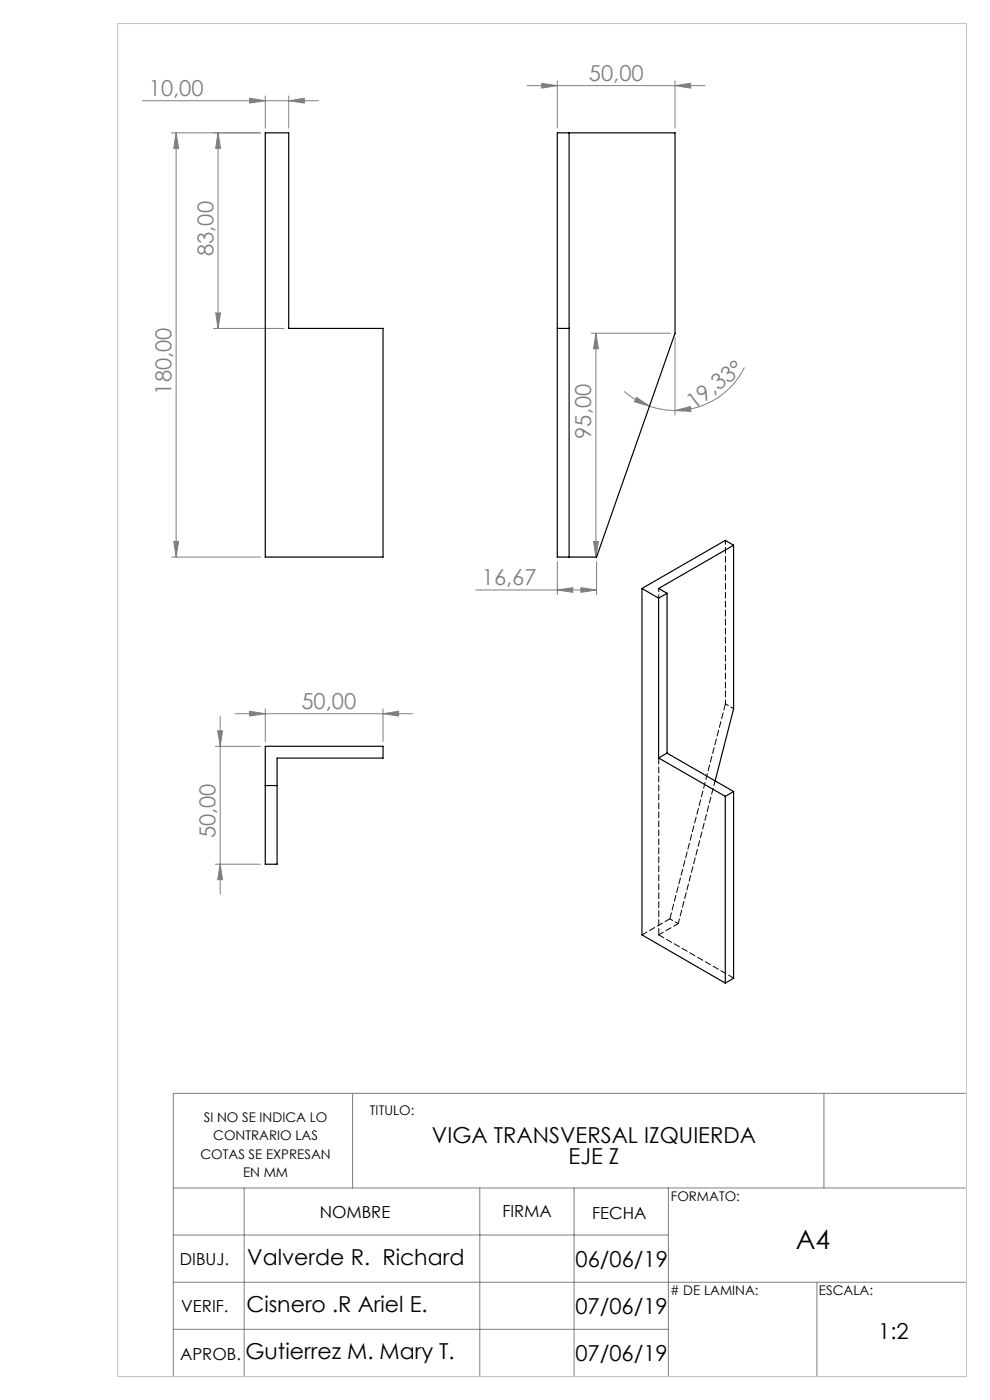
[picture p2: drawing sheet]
<svg xmlns="http://www.w3.org/2000/svg" width="210mm" height="297mm" viewBox="0 0 210 297" stroke-linecap="round" stroke-linejoin="round" font-family="sans-serif">
<g fill="none" stroke="#808080" stroke-width=".21">
<path d="M111.9 18.2h37.6M114.9 17.7l3.3 .5-3.3 .5zM118.2 17.2v10M143.2 18.2l3.3-.5v1zM143.2 17.2v10M30.3 21.4h37.3M36.4 28.2h18.8M37.4 28.2l.5 3.3h-1zM37.4 28.2v90M46.2 28.2v41.5M46.2 28.2l.6 3.3h-1zM53 20.8l3.3 .6-3.3 .5z"/>
<path d="M56.3 20.4v6.8M61.2 21.4l3.4-.6v1.1zM61.2 20.4v6.8M45.3 69.7h15M45.8 66.4h1l-.6 3.3zM125.4 70.7h16.8M126.4 70.7l.5 3.3h-1zM126.4 70.7v47.5M143.2 71.7v16.4M157.9 78a16.4 16.4 0 0 1-14.7 9.1M132.4 83a17 17 0 0 0 5.4 3.1M135 84.3l2.8 1.8-3.2-.9z"/>
<path d="M137.8 86.1a17.9 17.9 0 0 0 5.4 1M143.2 87.1l3.2-.8 .1 1zM36.4 118.2h18.8M36.9 114.9h1l-.5 3.3zM118.2 119.2v6.9M125.9 114.9h1l-.5 3.3zM126.5 119.2v6.9M100.9 125.2h25.6M118.2 125.2l3.3-.5v1zM123.2 124.7l3.3 .5-3.3 .5zM45.7 158.3h9.5M46.2 155h1l-.5 3.3z"/>
<path d="M46.7 152v37.7M49.9 151.4h37.7M53 150.9l3.3 .5-3.3 .5zM56.3 150.4v6.9M81.2 151.4l3.4-.5v1zM81.2 150.4v6.9M45.7 183.3h9.5M46.7 183.3l.5 3.3h-1zM74.8 231.9v20.1M174.8 231.9v20.1M204.8 231.9h-168v60.1M36.8 252h168"/>
<path d="M51.8 252v40M101.8 252v40M121.8 252v40M141.8 252v40M36.8 262h105M36.8 272h168M173.3 272v20M36.8 282h105"/>
</g>
<path d="M25 5h180v287h-180z" fill="none" stroke="#c0c0c0" stroke-width=".21"/>
<g fill="#808080">
<path d="M123.2 124.7l3.3 .5-3.3 .5zM118.2 125.2l3.3-.5v1z"/>
<path d="M143.2 18.2l3.3-.5v1zM114.9 17.7l3.3 .5-3.3 .5z"/>
<path d="M61.2 21.4l3.4-.6v1.1zM53 20.8l3.3 .6-3.3 .5z"/>
<path d="M53 150.9l3.3 .5-3.3 .5zM81.2 151.4l3.4-.5v1z"/>
<path d="M135 84.3l2.8 1.8-3.2-.9zM143.2 87.1l3.2-.8 .1 1z"/>
<path d="M125.9 114.9h1l-.5 3.3zM126.4 70.7l.5 3.3h-1z"/>
<path d="M45.8 66.4h1l-.6 3.3zM46.2 28.2l.6 3.3h-1z"/>
<path d="M37.4 28.2l.5 3.3h-1zM36.9 114.9h1l-.5 3.3zM46.2 155h1l-.5 3.3zM46.7 183.3l.5 3.3h-1z"/>
</g>
<g fill="none" stroke="#000" stroke-width=".25">
<path d="M56.3 28.2h4.9v41.5h20v48.5h-24.9zM118.2 28.2h25v42.5l-16.7 47.5h-8.3zM120.7 28.2v90M118.2 69.7h2.5M155.6 115.7l-1.8-1.1-17.6 10.2M155.6 115.7l-15.9 9.1 1.8 1.1M155.6 115.7v34.7l-3.9 15.3M136.2 124.8v73.5l17.6 10.3M136.2 124.8l3.5 2.1M139.7 126.9v33.9M141.5 125.9l-1.8 1M141.5 125.9v33.9"/>
<path d="M56.3 158.3h24.9v2.5h-22.4v22.5h-2.5zM141.5 159.8l-1.8 1M141.5 159.8l14.1 8.1M56.3 166.6h2.5M139.7 160.8l14.1 8.1M153.8 168.9v39.7M155.6 167.9v39.6l-1.8 1.1M155.6 167.9l-1.8 1"/>
</g>
<path d="M139.7 198.3l4.2-2.4M143.9 195.9l7.8-30.3" fill="none" stroke="#000" stroke-width=".21" stroke-dasharray="1.3 .6" stroke-dashoffset=".2"/>
<path d="M139.7 124.8v2.1M155.6 150.4l-1.7-1.1M143.9 195.9l-1.8-1" fill="none" stroke="#000" stroke-width=".21" stroke-dasharray="1.3 .6" stroke-dashoffset=".6"/>
<path d="M153.9 149.3l-11.8 45.6M139.7 160.8v37.5M155.6 207.5l-15.9-9.2" fill="none" stroke="#000" stroke-width=".21" stroke-dasharray="1.3 .6"/>
<path d="M153.9 114.6v34.7" fill="none" stroke="#000" stroke-width=".21" stroke-dasharray="1.3 .6" stroke-dashoffset=".4"/>
<path d="M142.1 194.9l-5.9 3.4" fill="none" stroke="#000" stroke-width=".21" stroke-dasharray="1.3 .6" stroke-dashoffset=".1"/>
<text font-size="5.6" x="168.8" y="264.9">A4</text>
<g font-size="4.7" fill="#808080">
<text x="124.9" y="17.1">50,00</text>
<text x="31.6" y="20.3">10,00</text>
<text x="45.3" y="54.3" transform="rotate(-90 45.3 54.3)">83,00</text>
<text x="36.4" y="83.7" transform="rotate(-90 36.4 83.7)">180,00</text>
<text x="147.3" y="87" transform="rotate(-38 147.3 87)">19,33°</text>
<text x="125.4" y="93.1" transform="rotate(-90 125.4 93.1)">95,00</text>
<text x="102.2" y="124.1">16,67</text>
<text x="63.9" y="150.4">50,00</text>
<text x="45.7" y="177.9" transform="rotate(-90 45.7 177.9)">50,00</text>
</g>
<g font-size="4.7">
<text x="91.6" y="242.4">VIGA TRANSVERSAL IZQUIERDA</text>
<text x="120.6" y="246.9">EJE Z</text>
<text x="52.4" y="268.4">Valverde R. Richard</text>
<text x="122.1" y="268.8">06/06/19</text>
<text x="52.3" y="278.4">Cisnero .R Ariel E.</text>
<text x="122.1" y="278.8">07/06/19</text>
<text x="186.3" y="284">1:2</text>
<text x="52.1" y="288.3">Gutierrez M. Mary T.</text>
<text x="122.1" y="288.8">07/06/19</text>
</g>
<g font-size="3.5">
<text x="67.8" y="258.4">NOMBRE</text>
<text x="106.6" y="258.3">FIRMA</text>
<text x="125.6" y="258.5">FECHA</text>
<text x="38.2" y="268.4">DIBUJ.</text>
<text x="38.5" y="278.4">VERIF.</text>
<text x="38.2" y="288.5">APROB.</text>
</g>
<g font-size="2.8">
<text x="43.2" y="238.1">SI NO SE INDICA LO</text>
<text x="78.5" y="236.5">TITULO:</text>
<text x="42.5" y="245.8">COTAS SE EXPRESAN</text>
<text x="45.2" y="241.9">CONTRARIO LAS</text>
<text x="51.6" y="249.6">EN MM</text>
<text x="142.3" y="254.8">FORMATO:</text>
<text x="142.1" y="274.7"># DE LAMINA:</text>
<text x="173.7" y="274.6">ESCALA:</text>
</g>
</svg>
